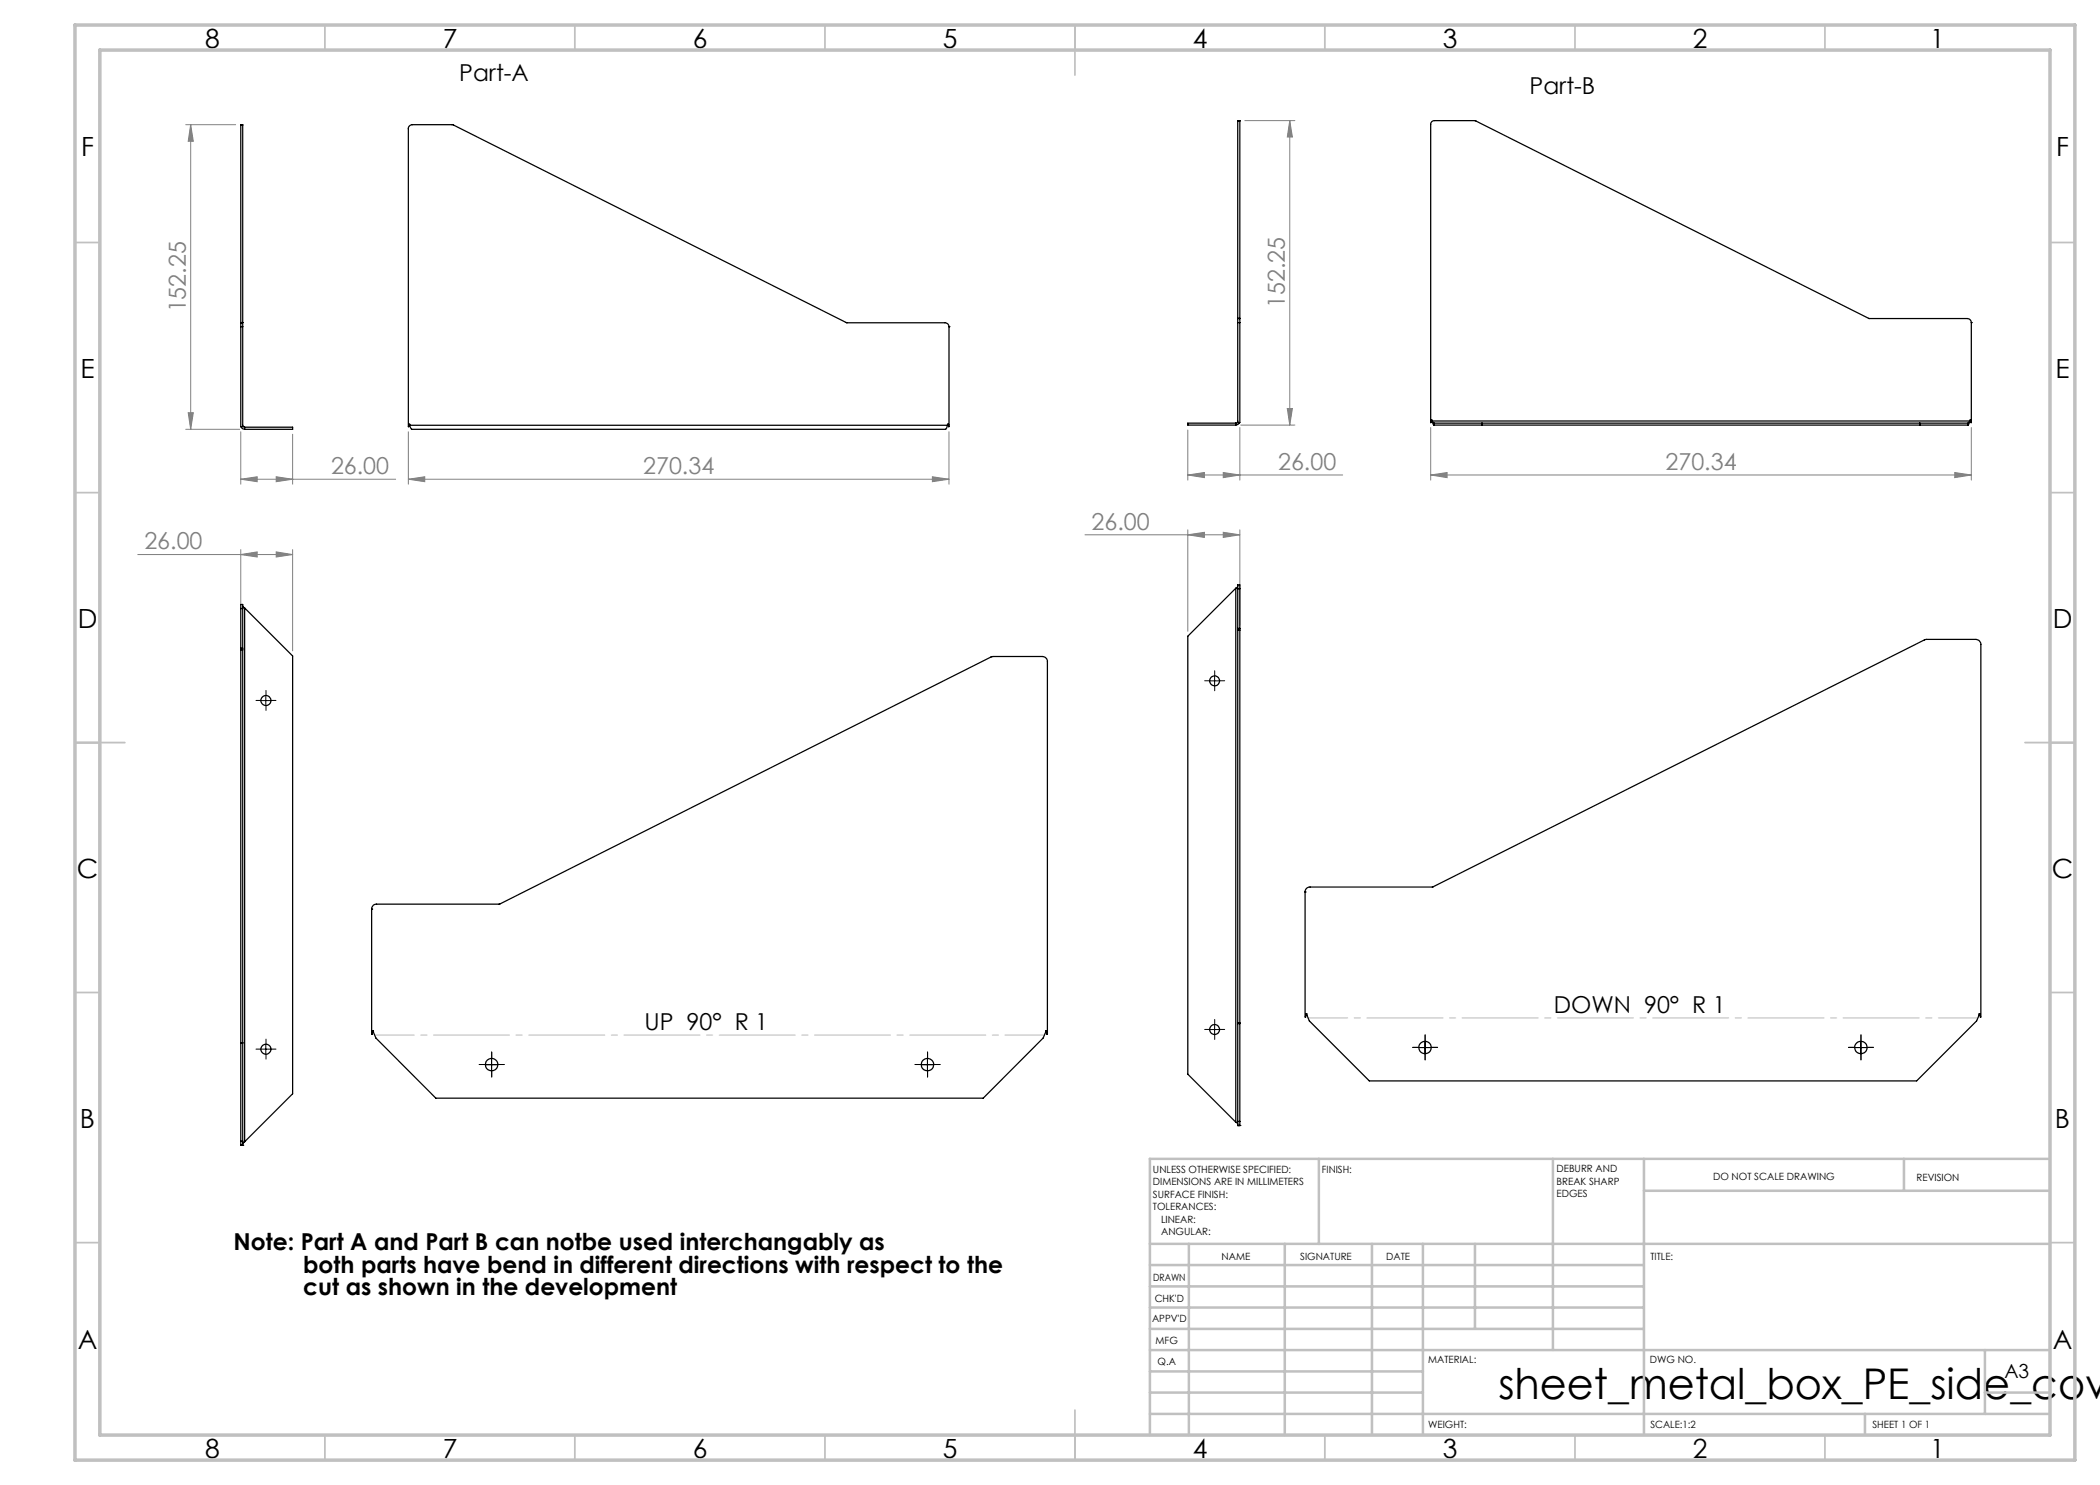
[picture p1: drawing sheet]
<svg xmlns="http://www.w3.org/2000/svg" width="420mm" height="297mm" viewBox="0 0 420 297" stroke-linecap="round" stroke-linejoin="round" font-family="sans-serif">
<g fill="none" stroke="#808080" stroke-width=".2">
<path d="M37.1 24.9h10M38.1 24.9v61M38.1 24.9l.6 3.4h-1.1zM249 24.1h10M258 24.1l.5 3.3h-1zM258 24.1v60.9M37.1 85.9h10.8M37.6 82.5h1.1l-.6 3.4zM48.2 95.8l3.2-.4v.9zM48.2 95.8h30.9M48.2 86.4v10.4M55.2 95.4l3.3 .4-3.3 .5z"/>
<path d="M58.5 86.9v9.9M81.7 95.8l3.2-.4v.9zM81.7 86.4v10.4M81.7 95.8h108.1M186.5 95.4l3.3 .4-3.3 .5zM189.8 86.4v10.4M237.6 95l3.3-.5v1zM237.6 95h30.9M237.6 86v10M244.7 94.5l3.3 .5-3.3 .5zM248 85.5v10.5M248.1 85h10.9"/>
<path d="M257.5 81.7h1l-.5 3.3zM286.1 95l3.3-.5v1zM286.1 85.5v10.5M286.1 95h108.2M390.9 94.5l3.4 .5-3.4 .5zM394.3 85.5v10.5M27.6 110.9h30.9M48.2 110.9l3.2-.5v1zM48.2 109.9v10.8M55.2 110.4l3.3 .5-3.3 .5zM58.5 109.9v20.3M217 107h31"/>
<path d="M237.6 107l3.3-.5v1zM237.6 106v20.3M244.7 106.5l3.3 .5-3.3 .5zM248 106v19"/>
</g>
<g fill="none" stroke="#000" stroke-width=".2" stroke-dasharray="15.2 1.3 1.3 1.3">
<path d="M53.2 139.1v-1M241.9 136.2h-1M242.9 135.2v-1M242.9 137.2v1M243.9 136.2h1M52.2 140.1h-1M53.2 141.1v1M54.2 140.1h1M52.2 209.8h-1M53.2 208.8v-1M53.2 210.8v1M54.2 209.8h1"/>
<path d="M97.1 212.9h-1.3M98.3 211.7v-1.3M98.3 214.2v1.2M99.6 212.9h1.2M184.3 212.9h-1.3M185.5 211.7v-1.3M185.5 214.2v1.2M186.8 212.9h1.2M241.9 205.9h-1M242.9 204.9v-1M242.9 206.9v1M243.9 205.9h1"/>
<path d="M283.8 209.5h-1.3M285 208.2v-1.2M285 210.7v1.3M286.3 209.5h1.2M370.9 209.5h-1.2M372.2 208.2v-1.2M372.2 210.7v1.3M373.4 209.5h1.3"/>
</g>
<g fill="none" stroke="#000" stroke-width=".2">
<path d="M53.2 139.1v2M241.9 136.2h2M242.9 135.2v2M52.2 140.1h2M52.2 209.8h2M53.2 208.8v2.1M97.1 212.9h2.5M98.3 211.7v2.5M184.3 212.9h2.5M185.5 211.7v2.5M241.9 205.9h2M242.9 204.9v2"/>
<path d="M283.7 209.5h2.5M285 208.2v2.5M370.9 209.5h2.5M372.2 208.2v2.5"/>
</g>
<path d="M208.9 207h-134M395.6 203.6h-134" fill="none" stroke="#c0c0c0" stroke-width=".2" stroke-dasharray="15.2 1.3 1.3 1.3" stroke-dashoffset="7.3"/>
<g fill="none" stroke="#c0c0c0" stroke-width=".35">
<path d="M65 5v5M115 5v5M165 5v5M215 5v10M265 5v5M315 5v5M365 5v5M15 48.5h5M410 48.5h5M15 98.5h5M410 98.5h5M15 148.5h10"/>
<path d="M405 148.5h10M15 198.5h5M410 198.5h5M15 248.5h5M410 248.5h5M65 287v5M115 287v5M165 287v5M215 282v10M265 287v5M315 287v5M365 287v5"/>
</g>
<g fill="none" stroke="#c0c0c0" stroke-width=".5">
<path d="M263.8 231.8v17M310.6 231.8v38.2M328.8 231.8v55.2M328.8 238.2h81.2M380.8 231.8v6.4M410 231.8h-180v55.2M230 248.8h180M230 257.3h98.8M230 253h98.8M237.8 248.8v38.2M257 248.8v38.2M274.4 248.8v38.2"/>
<path d="M284.6 248.8v38.2M295 248.8v17M230 265.8h98.8M230 261.5h98.8M230 278.5h54.6M230 274.3h54.6M230 270h180M397 278.5h13M397 270v12.8M230 282.8h180M373 282.8v4.2"/>
</g>
<path d="M15 5h400v287h-400zM20 10h390v277h-390z" fill="none" stroke="#c0c0c0" stroke-width=".7"/>
<g fill="#808080">
<path d="M81.7 95.8l3.2-.4v.9zM186.5 95.4l3.3 .4-3.3 .5zM286.1 95l3.3-.5v1zM390.9 94.5l3.4 .5-3.4 .5z"/>
<path d="M48.2 110.9l3.2-.5v1zM55.2 110.4l3.3 .5-3.3 .5z"/>
<path d="M237.6 107l3.3-.5v1zM244.7 106.5l3.3 .5-3.3 .5z"/>
<path d="M55.2 95.4l3.3 .4-3.3 .5zM48.2 95.8l3.2-.4v.9zM244.7 94.5l3.3 .5-3.3 .5zM237.6 95l3.3-.5v1z"/>
<path d="M37.6 82.5h1.1l-.6 3.4zM38.1 24.9l.6 3.4h-1.1z"/>
<path d="M257.5 81.7h1l-.5 3.3zM258 24.1l.5 3.3h-1z"/>
</g>
<g fill="none" stroke="#000" stroke-width=".25">
<path d="M48.2 25h.3M48.2 25v39.5M48.5 25v39.5M247.5 24.2h.5M247.5 24.2v39.5M248 24.2v39.5M48.2 64.6v.7M48.2 64.5v.1M48.2 65.3h.3M48.2 65.3v20h.3v-20M48.2 64.6h.3M48.2 64.5h.3"/>
<path d="M48.5 64.6v.7M48.5 64.5v.1M189.8 65.3a.78 .78 0 0 0-.8-.7h-19.7l-78.7-39.6-8.2-.1a.78 .78 0 0 0-.7 .8v59.6v-.5h.3v.3M189.8 65.3h.1M189.8 65.3v20l-.1-.5h-.2v.3M247.5 63.7v.8M247.5 63.7h.1M247.5 64.5h.5M247.5 64.5v20h.5v-20M247.5 63.7h.5M248 63.7v.8M248 63.7h.1"/>
<path d="M394.3 64.5a.85 .85 0 0 0-.8-.8h-19.7l-78.7-39.6h-8.2a.73 .73 0 0 0-.8 .8v59.6l.1-.5h.2v.2M394.3 64.5h.1M394.3 64.5v20l-.1-.5h-.2v.2M48.2 85.3l.3 .5 .4 .1M48.5 85.1l.4 .3M48.9 85.4v.5M48.9 85.4h9.6v.5h-9.6M82 85.1l.3 .8h106.8l.4-.8M82 85.1h107.5M247.2 84.6v.4M247.2 84.6h-9.6v.4h9.6M247.5 84.2v.3l-.3 .1"/>
<path d="M247.9 84.5l-.2 .3-.5 .2M286.4 84.2l.4 .8M286.4 84.2l.4 .4M286.4 84.2h107.6M286.8 84.6h106.8M286.8 85h106.8M286.8 84.6v.4M296.4 84.6v.4M384 84.6v.4M393.6 84.6v.4M394 84.2l-.4 .8M394 84.2l-.4 .4"/>
<path d="M247.2 117.6v106.8M247.2 117.6l-9.6 9.6v87.6l9.6 9.6M247.5 117.8v-.8h.5v.8M247.5 117.3l-.3 .3M247.5 117.8v7.9M247.5 117.8h.5M248 117.8v7.9M48.2 121.7v-.8h.3v.8M48.2 129.6v.4M48.2 121.7v7.9M48.2 130v78.5M48.2 121.7h.3"/>
<path d="M48.2 129.6h.3M48.2 130h.3M48.5 129.6v.4M48.5 121.2l.4 .4M48.5 121.7v7.9M48.5 130v78.5M48.9 121.6v106.7M48.9 121.6l9.6 9.6v87.6l-9.6 9.5M247.5 125.7v.3M247.5 126v78.6M247.5 125.7h.5M247.5 126h.5"/>
<path d="M248 125.7v.3M248 126v78.6M261 178.4h.1M261.4 177.5l.4-.1h24.9l98.2-49.5h10.3a1.02 1.02 0 0 1 1 1v74.5h-.1v-.6h-.3l-.5 1.4-12 12h-109.4l-12-12-.5-1.4h-.3v.6h-.1v-25.2zM74.3 181.8h.1M74.8 181l.3-.2h24.9l98.2-49.4 10.3-.1a1.02 1.02 0 0 1 1 1v74.5h-.1v-.6h-.3l-.5 1.4-12 12h-109.4l-12-12-.5-1.4h-.3v.6h-.1v-25.2zM48.2 208.5v.1M48.2 208.6v19.6M48.2 208.5h.3M48.2 208.6h.3M48.5 208.5v.1M48.5 208.6v19.6"/>
<path d="M247.5 204.6v.1M247.5 204.7v19.6M247.5 204.6h.5M247.5 204.7h.5M248 204.6v.1M248 204.7v19.6M48.2 228.2v.9M48.2 229.1h.1M48.2 228.2h.3M48.2 229.1h.3M48.5 228.2v.9M48.5 229.1h.1"/>
<path d="M48.9 228.3l-.4 .5M247.2 224.4l.3 .4M247.5 224.3v.8M247.5 225.1h.1M247.5 224.3h.5M247.5 225.1h.5M248 224.3v.8M248 225.1h.1"/>
<circle cx="242.9" cy="136.2" r=".99"/>
<circle cx="53.2" cy="140.1" r="1"/>
<circle cx="53.2" cy="209.8" r="1"/>
<circle cx="98.3" cy="212.9" r="1.25"/>
<circle cx="185.5" cy="212.9" r="1.25"/>
<circle cx="242.9" cy="205.9" r=".99"/>
<circle cx="285" cy="209.5" r="1.25"/>
<circle cx="372.2" cy="209.5" r="1.25"/>
</g>
<text font-size="8.5" x="299.7" y="279.7">sheet_metal_box_PE_side_cov</text>
<g font-size="5.3">
<text x="41" y="9.5">8</text>
<text x="88.5" y="9.5">7</text>
<text x="138.5" y="9.5">6</text>
<text x="188.5" y="9.5">5</text>
<text x="238.5" y="9.5">4</text>
<text x="288.5" y="9.5">3</text>
<text x="338.5" y="9.5">2</text>
<text x="386" y="9.5">1</text>
<text x="16.2" y="31.3">F</text>
<text x="411.2" y="31.3">F</text>
<text x="16.1" y="75.5">E</text>
<text x="411.1" y="75.5">E</text>
<text x="15.5" y="125.5">D</text>
<text x="410.5" y="125.5">D</text>
<text x="15.4" y="175.5">C</text>
<text x="410.4" y="175.5">C</text>
<text x="16" y="225.5">B</text>
<text x="411" y="225.5">B</text>
<text x="15.5" y="269.8">A</text>
<text x="410.5" y="269.8">A</text>
<text x="41" y="291.5">8</text>
<text x="88.5" y="291.5">7</text>
<text x="138.5" y="291.5">6</text>
<text x="188.5" y="291.5">5</text>
<text x="238.5" y="291.5">4</text>
<text x="288.5" y="291.5">3</text>
<text x="338.5" y="291.5">2</text>
<text x="386" y="291.5">1</text>
</g>
<g font-size="4.7">
<text x="91.8" y="16.2">Part-A</text>
<text x="305.9" y="18.8">Part-B</text>
<text x="310.8" y="202.6">DOWN 90° R 1</text>
<text x="128.9" y="206">UP 90° R 1</text>
<text x="46.7" y="250">Note: Part A and Part B can notbe used interchangably as</text>
<text x="60.6" y="254.5">both parts have bend in different directions with respect to the</text>
<text x="60.6" y="259">cut as shown in the development</text>
</g>
<g font-size="4.7" fill="#808080">
<text x="37.1" y="62.5" transform="rotate(-90 37.1 62.5)">152.25</text>
<text x="257" y="61.7" transform="rotate(-90 257 61.7)">152.25</text>
<text x="66.2" y="94.8">26.00</text>
<text x="128.6" y="94.8">270.34</text>
<text x="255.6" y="94">26.00</text>
<text x="333.1" y="94">270.34</text>
<text x="218.3" y="105.9">26.00</text>
<text x="28.9" y="109.9">26.00</text>
</g>
<text font-size="3.9" x="400.9" y="275.5">A3</text>
<g font-size="2">
<text x="230.6" y="234.6">UNLESS OTHERWISE SPECIFIED:</text>
<text x="230.6" y="237.1">DIMENSIONS ARE IN MILLIMETERS</text>
<text x="230.6" y="239.6">SURFACE FINISH:</text>
<text x="264.4" y="234.6">FINISH:</text>
<text x="311.3" y="234.5">DEBURR AND</text>
<text x="311.3" y="237">BREAK SHARP</text>
<text x="311.3" y="239.5">EDGES</text>
<text x="342.6" y="236">DO NOT SCALE DRAWING</text>
<text x="383.3" y="236.2">REVISION</text>
<text x="230.6" y="242.1">TOLERANCES:</text>
<text x="232.2" y="244.6">LINEAR:</text>
<text x="232.2" y="247.1">ANGULAR:</text>
<text x="244.3" y="252">NAME</text>
<text x="260" y="251.9">SIGNATURE</text>
<text x="277.2" y="251.9">DATE</text>
<text x="330.1" y="251.9">TITLE:</text>
<text x="230.6" y="256.1">DRAWN</text>
<text x="230.9" y="260.3">CHK'D</text>
<text x="230.4" y="264.4">APPV'D</text>
<text x="231.1" y="268.8">MFG</text>
<text x="231.5" y="273">Q.A</text>
<text x="285.6" y="272.5">MATERIAL:</text>
<text x="330" y="272.5">DWG NO.</text>
<text x="285.6" y="285.5">WEIGHT:</text>
<text x="330.1" y="285.6">SCALE:1:2</text>
<text x="374.5" y="285.6">SHEET 1 OF 1</text>
</g>
</svg>
